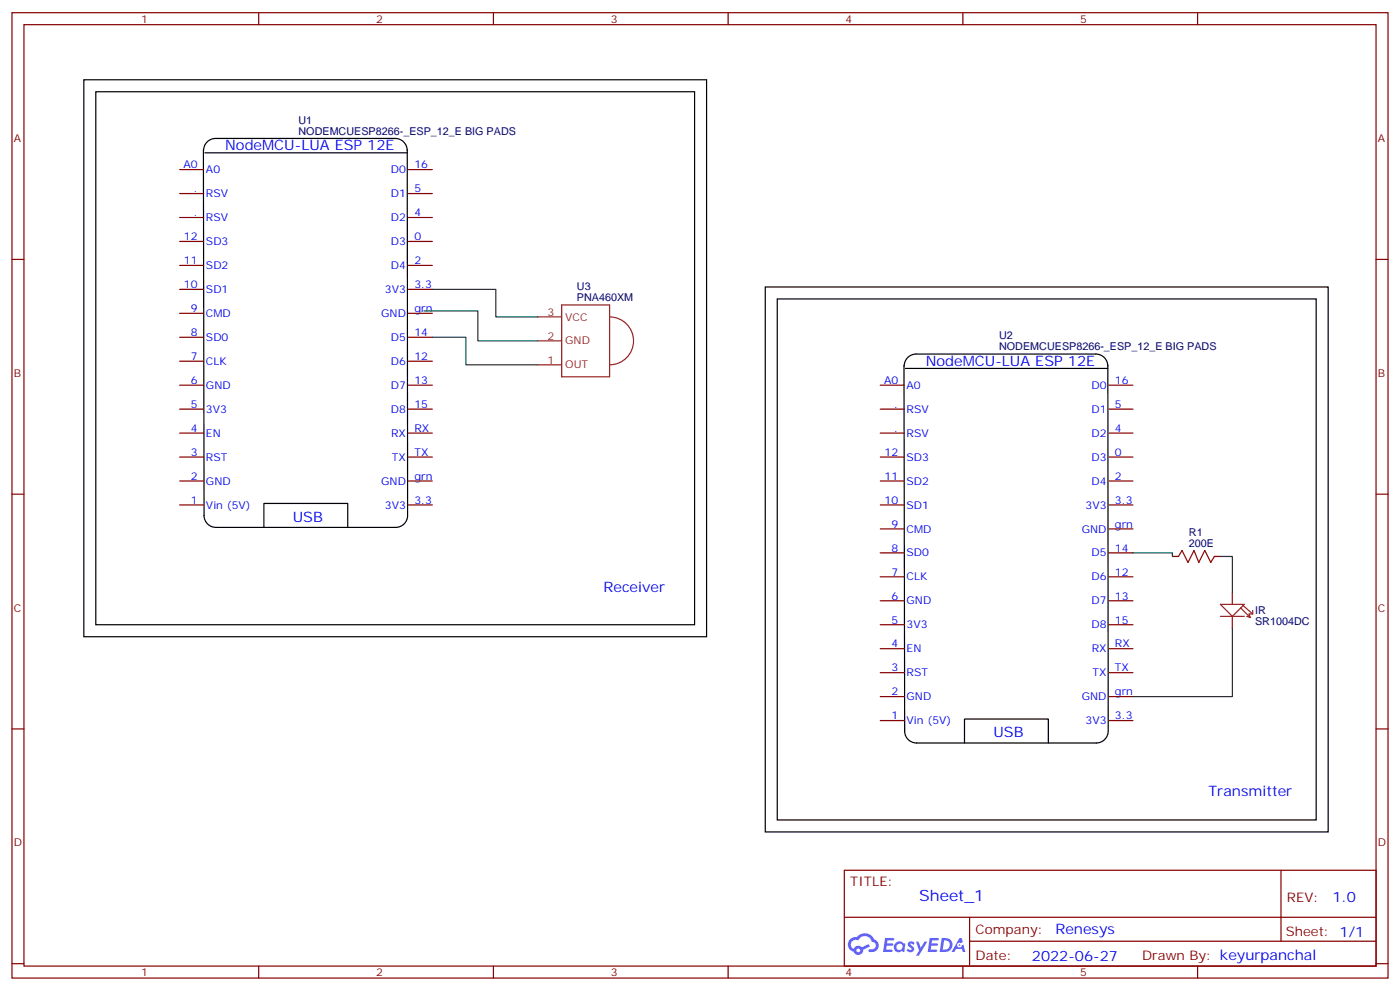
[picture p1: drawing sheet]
<svg xmlns="http://www.w3.org/2000/svg" width="412mm" height="292mm" viewBox="0 0 412 292" stroke-linecap="round" stroke-linejoin="round" font-family="sans-serif">
<g fill="none" stroke="#870000" stroke-width=".35">
<path d="M3.5 3.7h405.4v284.4h-405.4zM7.1 7.3h398.2v277.3h-398.2zM76.2 3.7v3.6M145.3 3.7v3.6M214.5 3.7v3.6M283.6 3.7v3.6M352.8 3.7v3.6M3.5 76.4h3.6M405.3 76.4h3.6M3.5 145.6h3.6M405.3 145.6h3.6M3.5 214.7h3.6"/>
<path d="M405.3 214.7h3.6M248.7 256.3h156.6v28.3h-156.6zM377.3 256.4v20.8M248.7 270.2h156.5M285.6 277.2h119.6M285.6 270.2v14.1M3.5 283.8h3.6M76.2 284.6v3.5M145.3 284.6v3.5M214.5 284.6v3.5M283.6 284.6v3.5M352.8 284.6v3.5"/>
<path d="M405.3 283.8h3.6"/>
</g>
<g fill="#5487ff">
<path d="M267.7 277.5a1.22 1.22 0 0 1 1.7 .3l-.4 .5a.47 .47 0 0 0-.3-.4 .47 .47 0 0 0-.5 .2l.1 .3a1.14 1.14 0 0 1 .8 1.7 1.14 1.14 0 0 1-1.9 0l-.2-.2 .5-.5 .7 .4a.29 .29 0 0 0 .3-.3 .29 .29 0 0 0-.2-.3 1.04 1.04 0 0 1-.6-1.7z"/>
<path d="M260.7 276.3h2.4l.3 .1-.2 .5-1.8 .1-.1 .9h1.5l.3 .3-.3 .4h-1.6l-.2 1.1h1.7l.2 .3-.2 .4h-2.6z"/>
<path d="M273.8 276.3h2.4l.3 .1-.1 .5-1.8 .1-.2 .9h1.6l.3 .3-.4 .4h-1.6l-.1 1.1h1.7l.2 .3-.2 .4h-2.6z"/>
<path d="M282.6 276.3h.7l.3 1.2-.6 .3a.69 .69 0 0 0-1 .3 .69 .69 0 0 0 .4 1 .69 .69 0 0 0 .9-.6l.5-.3 .6 2.2h-.8l-.2-.9h-1.8l-.5 .9h-.8z"/>
<path d="M269.8 277.3h.8l.6 1.9 1.1-1.9h.9l-2.6 4.2h-.8l.9-1.5z"/>
<path d="M277.4 276.3l-.6 4.1h1.3a2.11 2.11 0 0 0 2.5-2.1 2.11 2.11 0 0 0-2.5-2zM278.1 277a1.39 1.39 0 0 1 1.7 1.4 1.39 1.39 0 0 1-1.8 1.3h-.3z"/>
<path d="M263.7 277.9a1.54 1.54 0 0 0-.1 2.1 1.54 1.54 0 0 0 2.2 .2l.6 .2 .3-2.3-.2-.2-.4-.1a1.49 1.49 0 0 0-2.4 .1zM264 278.9a.94 .94 0 0 1 1.8 0 .94 .94 0 0 1-1.8 0z"/>
<path d="M250.4 276.6a2.18 2.18 0 0 0 1.1 3.8 1.44 1.44 0 0 0 1.6 .9 1.44 1.44 0 0 0 1.2-1.5l2-1-.5-.7-1.9 .9a1.47 1.47 0 0 0-2.4 .5 1.39 1.39 0 0 1-.7-2 1.39 1.39 0 0 1 2-.5 2.12 2.12 0 0 1 2.2-1.3 2.12 2.12 0 0 1 1.9 1.7 1.14 1.14 0 0 1 1.1 1.4 1.14 1.14 0 0 1-1.7 .8 .43 .43 0 0 0-.5 .3 .43 .43 0 0 0 .4 .5 1.98 1.98 0 0 0 2.5-1.2 1.98 1.98 0 0 0-1.2-2.5 3.1 3.1 0 0 0-5.3-.7l-.9 .1zM252.3 279.9a.55 .55 0 0 1 1.1 0 .55 .55 0 0 1-1.1 0z"/>
<circle cx="282.6" cy="278.4" r=".26"/>
</g>
<g fill="none" stroke="#000" stroke-width=".35">
<path d="M24.7 23.5h183.4v164h-183.4zM28.2 27h176.4v157h-176.4zM59.9 44.1l.2 107.7a3.5 3.5 0 0 0 3.5 3.5h52.9a3.5 3.5 0 0 0 3.6-3.5M60 44.3a3.5 3.5 0 0 1 3.5-3.5h52.9a3.5 3.5 0 0 1 3.5 3.5M60.3 45h59.6M120 44.1l.1 107.6M225.4 84.5h165.8v160.5h-165.8zM229 88.1h158.7v153.4h-158.7zM266.3 107.6l.2 107.7M266.3 107.8a3.5 3.5 0 0 1 3.6-3.5h52.9a3.5 3.5 0 0 1 3.5 3.5M266.7 108.5h59.6M326.3 107.6l.1 107.6"/>
<path d="M77.7 155.3v-7h24.7v7M266.5 215.3a3.5 3.5 0 0 0 3.5 3.5h52.9a3.5 3.5 0 0 0 3.5-3.5M284.1 218.8v-7h24.7v7"/>
</g>
<g fill="none" stroke="#870000" stroke-width=".35">
<path d="M52.9 50h7.1M52.9 57h7.1M120.3 50h7.1M120.3 57h7.1M52.9 64.1h7.1M52.9 71.1h7.1M52.9 78.2h7.1M120.3 64.1h7.1M120.3 71.1h7.1M120.3 78.2h7.1M52.9 85.2h7.1M52.9 92.3h7.1"/>
<path d="M52.9 99.3h7.1M120.3 85.2h7.1M120.3 92.3h7.1M120.3 99.3h7.1M52.9 106.4h7.1M52.9 113.5h7.1M120.3 106.4h7.1M120.3 113.5h7.1M259.3 113.5h7M326.7 113.5h7M52.9 120.5h7.1M52.9 127.6h7.1"/>
<path d="M52.9 134.6h7.1M120.3 120.5h7.1M120.3 127.6h7.1M120.3 134.6h7.1M259.3 120.5h7M259.3 127.6h7M259.3 134.6h7M326.7 120.5h7M326.7 127.6h7M326.7 134.6h7M52.9 141.7h7.1M52.9 148.7h7.1"/>
<path d="M120.3 141.7h7.1M120.3 148.7h7.1M259.3 141.7h7M259.3 148.7h7M259.3 155.8h7M326.7 141.7h7M326.7 148.7h7M326.7 155.8h7M259.3 162.8h7M259.3 169.9h7M259.3 177h7M326.7 162.8h7"/>
<path d="M326.7 169.9h7M326.7 177h7M345.4 163.9h1.7M357.7 163.9h1.8M259.3 184h7M259.3 191.1h7M259.3 198.1h7M326.7 184h7M326.7 191.1h7M326.7 198.1h7M259.3 205.2h7M259.3 212.2h7"/>
<path d="M326.7 205.2h7M326.7 212.2h7"/>
</g>
<g fill="none" stroke="#8c2424" stroke-width=".35">
<path d="M158.4 93.3h7.1M165.5 89.8h14.1v21.2h-14.1zM179.6 93.3a7.1 7.1 0 0 1 7 7.1 7.1 7.1 0 0 1-7 7.1M158.4 107.5h7.1M158.4 100.4h7.1M359.5 178h7l-3.5 3.5zM363 174.5v3.5M365.5 179.1l2.8 2.8M366.2 178.4l2.8 2.4M369 179.8v1M359.5 181.5h7M363 181.5v3.6"/>
<path d="M367.2 181.5l1.1 .4M369 180.8h-1.1l.4 1.1"/>
</g>
<path d="M124.9 91.6h15.9v8.8h17.6M127.4 85.2h18.6v8.1h12.4M127.4 99.3h9.8v8.2h21.2M333.7 162.8h11.7v1.1M359.5 163.9h3.5v10.6M363 185.1v20.1h-29.3" fill="none" stroke="#008700" stroke-width=".35"/>
<path d="M347.1 163.9l1.1-1.8 1.8 3.6 1.7-3.6 1.4 3.6 1.8-3.6 1.8 3.6 1-1.8" fill="none" stroke="#a10000" stroke-width=".35"/>
<text font-size="4.6" fill="#00f" x="270.8" y="265.4">Sheet_1</text>
<g font-size="4.2" fill="#00f">
<text x="66.3" y="44.3">NodeMCU-LUA ESP 12E</text>
<text x="272.7" y="107.8">NodeMCU-LUA ESP 12E</text>
<text x="86.3" y="153.7">USB</text>
<text x="177.8" y="174.5">Receiver</text>
<text x="292.6" y="217.2">USB</text>
<text x="356" y="234.5">Transmitter</text>
<text x="392.5" y="265.6">1.0</text>
<text x="310.9" y="275.2">Renesys</text>
<text x="304" y="283">2022-06-27</text>
</g>
<g font-size="3.9" fill="#800">
<text x="250.5" y="260.9">TITLE:</text>
<text x="379.1" y="265.6">REV:</text>
<text x="287.4" y="275.1">Company:</text>
<text x="378.7" y="275.7">Sheet: 1/1</text>
<text x="287.4" y="282.8">Date:</text>
<text x="336.4" y="282.9">Drawn By: keyurpanchal</text>
</g>
<g font-size="3.2" fill="#800">
<text x="41.6" y="6.7">1</text>
<text x="110.8" y="6.7">2</text>
<text x="179.9" y="6.7">3</text>
<text x="249.1" y="6.7">4</text>
<text x="318.2" y="6.7">5</text>
<text x="4.1" y="41.8">A</text>
<text x="405.9" y="41.8">A</text>
<text x="4.1" y="111">B</text>
<text x="405.9" y="111">B</text>
<text x="4.1" y="180.1">C</text>
<text x="405.9" y="180.1">C</text>
<text x="4.1" y="249.3">D</text>
<text x="405.9" y="249.3">D</text>
<text x="41.6" y="287.5">1</text>
<text x="110.8" y="287.5">2</text>
<text x="179.9" y="287.5">3</text>
<text x="249.1" y="287.5">4</text>
<text x="318.2" y="287.5">5</text>
</g>
<g font-size="3.2" fill="#000080">
<text x="87.9" y="39.7">NODEMCUESP8266-_ESP_12_E BIG PADS</text>
<text x="87.9" y="36.4">U1</text>
<text x="170" y="88.8">PNA460XM</text>
<text x="170" y="85.5">U3</text>
<text x="294.3" y="99.9">U2</text>
<text x="294.3" y="103.2">NODEMCUESP8266-_ESP_12_E BIG PADS</text>
<text x="350.2" y="161.1">200E</text>
<text x="350.2" y="157.8">R1</text>
<text x="369.7" y="184.1">SR1004DC</text>
<text x="369.7" y="180.8">IR</text>
</g>
<g font-size="3.2" fill="#00f">
<text x="54" y="49.6">A0</text>
<text x="60.7" y="51">A0</text>
<text x="115.1" y="51">D0</text>
<text x="122.1" y="49.6">16</text>
<text x="57.1" y="56.7">.</text>
<text x="60.7" y="58.1">RSV</text>
<text x="115.1" y="58.1">D1</text>
<text x="122.1" y="56.7">5</text>
<text x="57.1" y="63.7">.</text>
<text x="60.7" y="65.1">RSV</text>
<text x="115.1" y="65.1">D2</text>
<text x="122.1" y="63.7">4</text>
<text x="54.2" y="70.8">12</text>
<text x="122.1" y="70.8">0</text>
<text x="54.2" y="77.8">11</text>
<text x="60.7" y="72.2">SD3</text>
<text x="115.1" y="72.2">D3</text>
<text x="122.1" y="77.8">2</text>
<text x="60.7" y="79.2">SD2</text>
<text x="115.1" y="79.2">D4</text>
<text x="54.2" y="84.9">10</text>
<text x="60.7" y="86.3">SD1</text>
<text x="113.4" y="86.3">3V3</text>
<text x="122.1" y="84.9">3.3</text>
<text x="56.2" y="91.9">9</text>
<text x="60.7" y="93.3">CMD</text>
<text x="112.3" y="93.3">GND</text>
<text x="122.1" y="91.9">grn</text>
<text x="56.2" y="99">8</text>
<text x="60.7" y="100.4">SD0</text>
<text x="115.1" y="100.4">D5</text>
<text x="122.1" y="99">14</text>
<text x="56.2" y="106">7</text>
<text x="60.7" y="107.5">CLK</text>
<text x="115.1" y="107.5">D6</text>
<text x="122.1" y="106">12</text>
<text x="56.2" y="113.1">6</text>
<text x="122.1" y="113.1">13</text>
<text x="260.4" y="113.1">A0</text>
<text x="328.4" y="113.1">16</text>
<text x="60.7" y="114.5">GND</text>
<text x="115.1" y="114.5">D7</text>
<text x="267.1" y="114.5">A0</text>
<text x="321.5" y="114.5">D0</text>
<text x="56.2" y="120.2">5</text>
<text x="60.7" y="121.6">3V3</text>
<text x="115.1" y="121.6">D8</text>
<text x="122.1" y="120.2">15</text>
<text x="263.4" y="120.2">.</text>
<text x="267.1" y="121.6">RSV</text>
<text x="321.5" y="121.6">D1</text>
<text x="328.4" y="120.2">5</text>
<text x="56.2" y="127.2">4</text>
<text x="60.7" y="128.6">EN</text>
<text x="115.2" y="128.6">RX</text>
<text x="122.1" y="127.2">RX</text>
<text x="263.4" y="127.2">.</text>
<text x="267.1" y="128.6">RSV</text>
<text x="321.5" y="128.6">D2</text>
<text x="328.4" y="127.2">4</text>
<text x="56.2" y="134.3">3</text>
<text x="60.7" y="135.7">RST</text>
<text x="115.5" y="135.7">TX</text>
<text x="122.1" y="134.3">TX</text>
<text x="260.6" y="134.3">12</text>
<text x="267.1" y="135.7">SD3</text>
<text x="321.5" y="135.7">D3</text>
<text x="328.4" y="134.3">0</text>
<text x="56.2" y="141.3">2</text>
<text x="60.7" y="142.7">GND</text>
<text x="112.3" y="142.7">GND</text>
<text x="122.1" y="141.3">grn</text>
<text x="260.6" y="141.3">11</text>
<text x="267.1" y="142.7">SD2</text>
<text x="321.5" y="142.7">D4</text>
<text x="328.4" y="141.3">2</text>
<text x="56.2" y="148.4">1</text>
<text x="60.7" y="149.8">Vin (5V)</text>
<text x="113.4" y="149.8">3V3</text>
<text x="122.1" y="148.4">3.3</text>
<text x="260.6" y="148.4">10</text>
<text x="267.1" y="149.8">SD1</text>
<text x="319.8" y="149.8">3V3</text>
<text x="328.4" y="148.4">3.3</text>
<text x="262.6" y="155.4">9</text>
<text x="328.4" y="155.4">grn</text>
<text x="267.1" y="156.8">CMD</text>
<text x="318.7" y="156.8">GND</text>
<text x="262.6" y="162.5">8</text>
<text x="267.1" y="163.9">SD0</text>
<text x="321.5" y="163.9">D5</text>
<text x="328.4" y="162.5">14</text>
<text x="262.6" y="169.5">7</text>
<text x="267.1" y="171">CLK</text>
<text x="321.5" y="171">D6</text>
<text x="328.4" y="169.5">12</text>
<text x="262.6" y="176.6">6</text>
<text x="267.1" y="178">GND</text>
<text x="321.5" y="178">D7</text>
<text x="328.4" y="176.6">13</text>
<text x="262.6" y="183.7">5</text>
<text x="267.1" y="185.1">3V3</text>
<text x="321.5" y="185.1">D8</text>
<text x="328.4" y="183.7">15</text>
<text x="262.6" y="190.7">4</text>
<text x="328.4" y="190.7">RX</text>
<text x="262.6" y="197.8">3</text>
<text x="267.1" y="192.1">EN</text>
<text x="321.6" y="192.1">RX</text>
<text x="328.4" y="197.8">TX</text>
<text x="267.1" y="199.2">RST</text>
<text x="321.8" y="199.2">TX</text>
<text x="262.6" y="204.8">2</text>
<text x="267.1" y="206.2">GND</text>
<text x="318.7" y="206.2">GND</text>
<text x="328.4" y="204.8">grn</text>
<text x="262.6" y="211.9">1</text>
<text x="267.1" y="213.3">Vin (5V)</text>
<text x="319.8" y="213.3">3V3</text>
<text x="328.4" y="211.9">3.3</text>
</g>
<g font-size="3.2" fill="#8d2323">
<text x="161.3" y="93">3</text>
<text x="166.5" y="94.4">VCC</text>
<text x="161.3" y="100">2</text>
<text x="166.5" y="101.5">GND</text>
<text x="161.3" y="107.1">1</text>
<text x="166.5" y="108.5">OUT</text>
</g>
</svg>
